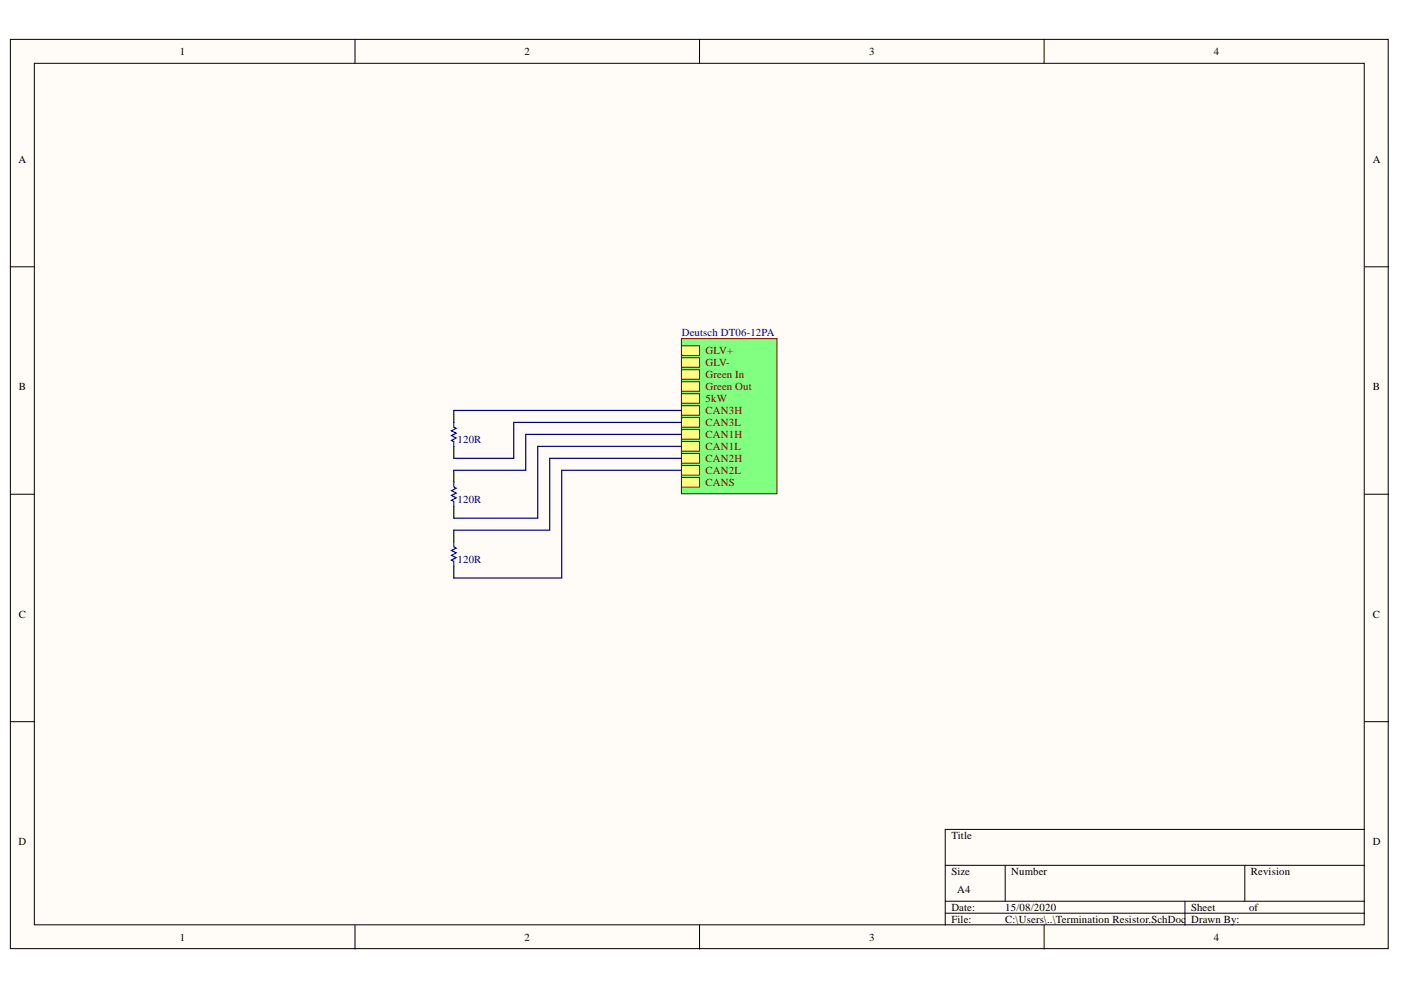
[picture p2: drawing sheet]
<svg xmlns="http://www.w3.org/2000/svg" width="297mm" height="210mm" viewBox="0 0 297 210" stroke-linecap="round" stroke-linejoin="round" font-family="sans-serif">
<g fill="#fffcf8" stroke="#000" stroke-width=".21">
<path d="M2.2 8.3h292.1v192.8h-292.1z"/>
<path d="M7.3 13.4h281.9v182.7h-281.9z"/>
</g>
<g fill="none" stroke="#000" stroke-width=".21">
<path d="M75.3 8.3v5.1M148.3 8.3v5.1M221.4 8.3v5.1M2.2 56.6h5.1M289.3 56.6h5.1M2.2 104.8h5.1M289.3 104.8h5.1M2.2 153h5.1M289.3 153h5.1M289.3 175.9h-88.9v20.3M75.3 196.2v5M148.3 196.2v5"/>
<path d="M200.4 183.5h88.9M200.4 191.1h88.9M200.4 193.6h88.9M213.1 183.5v7.6M221.4 196.2v5M251.2 191.1v5.1M263.9 183.5v7.6"/>
</g>
<path d="M144.5 71.8h20.2v32.9h-20.2z" fill="#80ff80" stroke="#800000" stroke-width=".21"/>
<path d="M144.5 73.3h3.8v2h-3.8z" fill-rule="evenodd" fill="#ffff80"/>
<path d="M144.5 73.3h3.8v2h-3.8z" fill="none" stroke="#800000" stroke-width=".21"/>
<path d="M144.5 75.9h3.8v2h-3.8z" fill-rule="evenodd" fill="#ffff80"/>
<path d="M144.5 75.9h3.8v2h-3.8z" fill="none" stroke="#800000" stroke-width=".21"/>
<path d="M144.5 91.1h3.8v2h-3.8z" fill-rule="evenodd" fill="#ffff80"/>
<path d="M144.5 91.1h3.8v2h-3.8z" fill="none" stroke="#800000" stroke-width=".21"/>
<path d="M144.5 86h3.8v2h-3.8z" fill-rule="evenodd" fill="#ffff80"/>
<path d="M144.5 86h3.8v2h-3.8z" fill="none" stroke="#800000" stroke-width=".21"/>
<path d="M144.5 88.5h3.8v2.1h-3.8z" fill-rule="evenodd" fill="#ffff80"/>
<path d="M144.5 88.5h3.8v2.1h-3.8z" fill="none" stroke="#800000" stroke-width=".21"/>
<path d="M144.5 96.2h3.8v2h-3.8z" fill-rule="evenodd" fill="#ffff80"/>
<path d="M144.5 96.2h3.8v2h-3.8z" fill="none" stroke="#800000" stroke-width=".21"/>
<path d="M144.5 93.6h3.8v2.1h-3.8z" fill-rule="evenodd" fill="#ffff80"/>
<path d="M144.5 93.6h3.8v2.1h-3.8z" fill="none" stroke="#800000" stroke-width=".21"/>
<path d="M144.5 98.7h3.8v2h-3.8z" fill-rule="evenodd" fill="#ffff80"/>
<path d="M144.5 98.7h3.8v2h-3.8z" fill="none" stroke="#800000" stroke-width=".21"/>
<path d="M144.5 101.2h3.8v2.1h-3.8z" fill-rule="evenodd" fill="#ffff80"/>
<path d="M144.5 101.2h3.8v2.1h-3.8z" fill="none" stroke="#800000" stroke-width=".21"/>
<path d="M144.5 80.9h3.8v2.1h-3.8z" fill-rule="evenodd" fill="#ffff80"/>
<path d="M144.5 80.9h3.8v2.1h-3.8z" fill="none" stroke="#800000" stroke-width=".21"/>
<path d="M144.5 78.4h3.8v2h-3.8z" fill-rule="evenodd" fill="#ffff80"/>
<path d="M144.5 78.4h3.8v2h-3.8z" fill="none" stroke="#800000" stroke-width=".21"/>
<path d="M144.5 83.5h3.8v2h-3.8z" fill-rule="evenodd" fill="#ffff80"/>
<path d="M144.5 83.5h3.8v2h-3.8z" fill="none" stroke="#800000" stroke-width=".21"/>
<path d="M96.2 87v2.6M96.2 94.6v2.6M96.2 99.7v2.6M96.2 107.3v2.6M96.2 112.4v2.5M96.2 120v2.6" fill="none" stroke="#000" stroke-width=".25"/>
<path d="M96.2 89.6v1l.5 .2-1 .5 1 .5-1 .6 1 .5-1 .5 .5 .2v1M96.2 114.9v1.1l.5 .2-1 .5 1 .5-1 .5 1 .5-1 .5 .5 .3v1M96.2 102.3v1l.5 .2-1 .5 1 .5-1 .5 1 .6-1 .5 .5 .2v1" fill="none" stroke="#00f" stroke-width=".25"/>
<path d="M96.2 87h48.3M144.5 89.6h-35.6v7.6h-12.7M144.5 92.1h-33v7.6h-15.3M144.5 94.6h-30.5v15.3h-17.8M144.5 97.2h-28v15.2h-20.3M144.5 99.7h-25.4v22.9h-22.9" fill="none" stroke="#000080" stroke-width=".25"/>
<g font-size="2.3">
<text x="38.1" y="11.7">1</text>
<text x="111.2" y="11.7">2</text>
<text x="184.3" y="11.7">3</text>
<text x="257.4" y="11.7">4</text>
<text x="3.9" y="34.5">A</text>
<text x="291.1" y="34.5">A</text>
<text x="4" y="82.7">B</text>
<text x="291.1" y="82.7">B</text>
<text x="4" y="130.9">C</text>
<text x="291.1" y="130.9">C</text>
<text x="3.9" y="179.2">D</text>
<text x="201.7" y="177.9">Title</text>
<text x="291.1" y="179.2">D</text>
<text x="201.7" y="185.5">Size</text>
<text x="214.4" y="185.5">Number</text>
<text x="265.2" y="185.5">Revision</text>
<text x="203" y="189.3">A4</text>
<text x="201.7" y="193.1">Date:</text>
<text x="201.7" y="195.7">File:</text>
<text x="213.1" y="193.1">15/08/2020</text>
<text x="213.1" y="195.7">C:\Users\..\Termination Resistor.SchDoc</text>
<text x="252.5" y="193.1">Sheet</text>
<text x="252.5" y="195.7">Drawn By:</text>
<text x="264.8" y="193.1">of</text>
<text x="38.1" y="199.5">1</text>
<text x="111.2" y="199.5">2</text>
<text x="184.3" y="199.5">3</text>
<text x="257.4" y="199.5">4</text>
</g>
<g font-size="2.3" fill="#000080">
<text x="144.5" y="71.3">Deutsch DT06-12PA</text>
<text x="97" y="93.9">120R</text>
<text x="97" y="106.6">120R</text>
<text x="97" y="119.3">120R</text>
</g>
<g font-size="2.3" fill="#800000">
<text x="149.6" y="75.1">GLV+</text>
<text x="149.6" y="77.6">GLV-</text>
<text x="149.6" y="82.7">Green Out</text>
<text x="149.6" y="80.2">Green In</text>
<text x="149.6" y="87.8">CAN3H</text>
<text x="149.6" y="85.2">5kW</text>
<text x="149.6" y="92.8">CAN1H</text>
<text x="149.6" y="90.3">CAN3L</text>
<text x="149.6" y="95.4">CAN1L</text>
<text x="149.6" y="97.9">CAN2H</text>
<text x="149.6" y="100.4">CAN2L</text>
<text x="149.6" y="103">CANS</text>
</g>
</svg>
